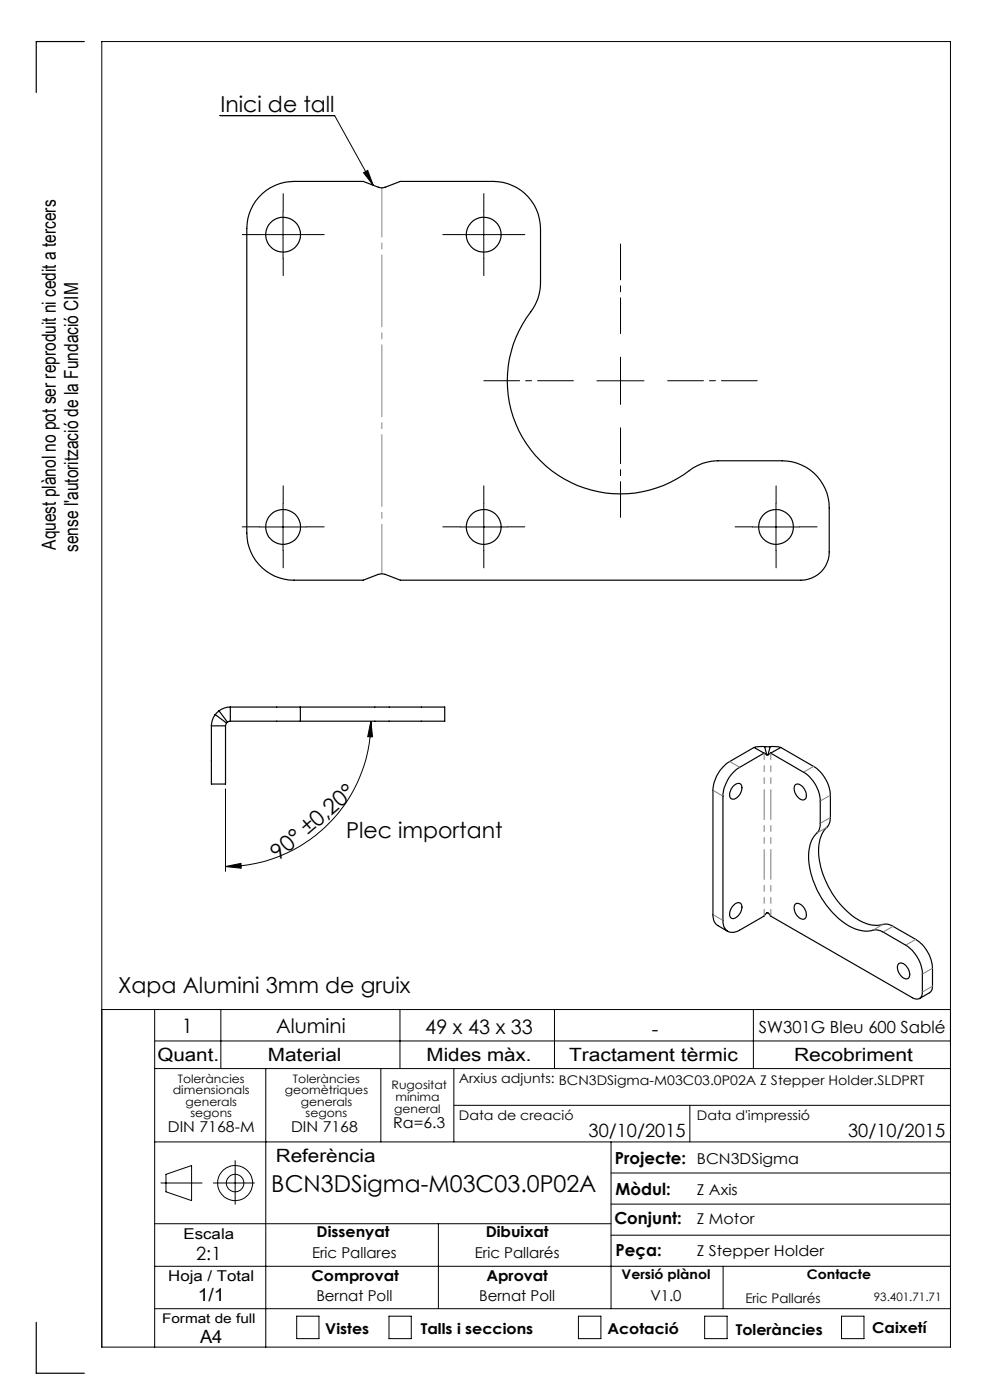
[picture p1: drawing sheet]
<svg xmlns="http://www.w3.org/2000/svg" width="210mm" height="297mm" viewBox="0 0 210 297" stroke-linecap="round" stroke-linejoin="round" font-family="sans-serif">
<g fill="none" stroke="#000" stroke-width=".21">
<path d="M46.7 24.5h24.3l8.2 14.8M77.1 36.7l.9-.5 1.2 3.1zM55.1 49.8h10M60 44.8v10M97.6 49.8h10M102.6 44.8v10M131.6 75.8v10M126.6 80.8h10M55.1 111.8h10M60 106.8v10M97.6 111.8h10M102.6 106.8v10"/>
<path d="M159.6 111.8h10M164.6 106.8v10M78.7 153l.3 3.3h-1zM78.7 153a30.8 30.8 0 0 1-30.9 30.8M47.8 167.4v17.5M47.8 183.8l3.3-.6 .1 1zM21.6 214.2h180M32.8 214.2v71.6M46.8 214.2v12.5M84.8 214.2v12.5M117.6 214.2v12.5M159.8 214.2v12.5"/>
<path d="M32.8 220.8h168.8M32.8 226.7h168.8M56.4 226.7v59.1M80.8 226.7v15.5M96.3 226.7v15.5M96.3 234.5h105.3M146.3 234.5v7.7M32.8 259.6h96.8M32.8 242.2h168.8M34.1 251h8.8M35.2 249.1l5.4-1.8v7.4l-5.4-1.9zM45.3 251h8.7"/>
<path d="M49.9 246.2v9.3M93 259.6v18M129.6 242.2v35.4M129.6 255.4h72M129.6 248.8h72M32.8 277.6h168.8M32.8 268.6h168.8M62.9 279.2h4.8v4.8h-4.8zM82.5 279.2h4.7v4.8h-4.7zM122.7 279.2h4.8v4.8h-4.8zM129.6 262h72M149.5 279.2h4.7v4.8h-4.7z"/>
<path d="M153.4 268.6v9M178.5 279.2h4.8v4.8h-4.8zM21.6 285.8h180v-277h-180v277"/>
<circle cx="49.9" cy="251" r="3.7"/>
<circle cx="49.9" cy="251" r="1.86"/>
</g>
<path d="M131.6 70.8v-19M121.6 80.8h-19M131.6 90.8v19M141.6 80.8h19" fill="none" stroke="#000" stroke-width=".21" stroke-dasharray="15.2 1.3 1.3 1.3" stroke-dashoffset="7.6"/>
<g fill="none" stroke="#000" stroke-width=".21" stroke-dasharray="15.2 1.3 1.3 1.3">
<path d="M55.1 49.8h-3.7M60.1 44.8v-3.7M60.1 54.8v3.7M65.1 49.8h3.7M97.6 49.8h-3.7M102.6 44.8v-3.7M102.6 54.8v3.7M107.6 49.8h3.7M55.1 111.8h-3.7M60.1 106.8v-3.7M60.1 116.8v3.7M65.1 111.8h3.7"/>
<path d="M97.6 111.8h-3.7M102.6 106.8v-3.7M102.6 116.8v3.7M107.6 111.8h3.7M159.6 111.8h-3.7M164.6 106.8v-3.7M164.6 116.8v3.7M169.6 111.8h3.7"/>
</g>
<g fill="none" stroke="#000" stroke-width=".25">
<path d="M17.9 8.8h-10.2v10.8M54.9 41.8a10.1 10.1 0 0 1 7.5-3.3h14.6l3.3 1.2 .7 .2 3.9-1.4h19.7a10 10 0 0 1 10.1 10v11.6a10.9 10.9 0 0 1-3 7.3 24 24 0 0 0 3.8 31.2 24 24 0 0 0 31.4 .7l2.2-1 2.4-.5h14.4a10 10 0 0 1 10 10v9.3a6 6 0 0 1-6 6h-85l-3.7-1.4-.9 .1-3.3 1.3h-14.6a10 10 0 0 1-10-10v-64.6a10 10 0 0 1 2.5-6.7zM44.8 154v12.3h3v-12.3M44.8 154h3M45.6 151.6a4.2 4.2 0 0 0-.8 2.4M45.6 151.6l2.4 1.8M46.5 150.8l-.9 .8M46.5 150.8l1.8 2.4M48 153.4l-.2 .6M48.3 153.2l-.3 .2M48.9 150a4 4 0 0 0-2.4 .8M48.9 153l-.6 .2"/>
<path d="M48.9 150h14.8M48.9 153h14.8M48.9 150v3M63.7 150h30.6v3h-30.6M63.7 150v3M159.9 158.6l-5.1 3a7.8 7.8 0 0 0-3.6 6.1v26.4a2.41 2.41 0 0 0 1.1 2.3l2.1 1.2M159.9 158.6l2.2 1.2M162.1 159.8l-5.2 3a7.6 7.6 0 0 0-3.5 6.1v26.4a2.11 2.11 0 0 0 .8 2.1 2.11 2.11 0 0 0 2.3 .1l5.6-3.2 .7-.7 .7 .7 30 17.4a1.27 1.27 0 0 0 1.5 .1 1.27 1.27 0 0 0 .7-1.3v-3.8a7.8 7.8 0 0 0-3.6-6.2l-4.8-2.8a3.4 3.4 0 0 0-3-.2 10 10 0 0 1-7.7-3.9 18.5 18.5 0 0 1-5-12.8 7.1 7.1 0 0 1 2.1-4.7l.3-1.1v-5.1a7.6 7.6 0 0 0-3.5-6.1l-7-4M162.1 159.8l.5 .3M162.2 158.4l-2.3 .2M162.2 158.4h1.2M162.2 158.4l.4 1.7"/>
<path d="M163.4 158.4l2.2 .2M163.4 158.4l-.5 1.7M163.5 159.8l-.6 .3M165.6 158.6l7 4a7.9 7.9 0 0 1 3.5 6.1v4.8a3.4 3.4 0 0 1-1.3 2.7 9.7 9.7 0 0 0-.7 7.9 18.6 18.6 0 0 0 8.8 11.5 7.1 7.1 0 0 0 5.1 .4l1.2 .4 5 2.9a7.9 7.9 0 0 1 3.6 6.1v3.8l-.2 .9-.4 .5-2.1 1.2M165.6 158.6l-2.1 1.2M155.4 166.9a1.17 1.17 0 0 1 1.8-.4 2.38 2.38 0 0 1-1.8 3 1.15 1.15 0 0 1-.4-1.8zM162.6 160.1h.3M168.6 166.6a1.5 1.5 0 0 1 2.2 1.1 1.25 1.25 0 0 1-.5 2 2.46 2.46 0 0 1-1.7-3.1zM155.4 192.3a1.15 1.15 0 0 1 1.8-.5 2.35 2.35 0 0 1-1.9 3 1.45 1.45 0 0 1-.2-2zM168.6 191.9a1.29 1.29 0 0 1 1.9 .6 1.92 1.92 0 0 1 .2 2.4 2.22 2.22 0 0 1-2.2-2.5zM190.7 204.4a1.85 1.85 0 0 1 2.1 1.5 1.03 1.03 0 0 1 .2 1.1 1.03 1.03 0 0 1-.9 .6 2.44 2.44 0 0 1-1.5-3.1zM7.7 280.5v10.8h10.2"/>
<circle cx="60" cy="49.8" r="3.7"/>
<circle cx="102.6" cy="49.8" r="3.7"/>
<circle cx="60" cy="111.8" r="3.7"/>
<circle cx="102.6" cy="111.8" r="3.7"/>
<circle cx="164.6" cy="111.8" r="3.7"/>
</g>
<path d="M81 39.8v81.9" fill="none" stroke="#808080" stroke-width=".21" stroke-dasharray="15.2 1.3 1.3 1.3" stroke-dashoffset="4.8"/>
<g fill="#000">
<path d="M77.1 36.7l.9-.5 1.2 3.1z"/>
<path d="M47.8 183.8l3.3-.6 .1 1zM78.7 153l.3 3.3h-1z"/>
</g>
<path d="M162.1 159.8v34.5M163.5 194.3v-34.5" fill="none" stroke="#808080" stroke-width=".21" stroke-dasharray="6.3 1.3 1.3 1.3 1.3 1.3" stroke-dashoffset="5"/>
<path d="M153.4 168.9l-2.2-1.2M154.8 161.5l2.1 1.3M170.5 163.8l2.1-1.2M174 174.7l2.1-1.3M175.4 175.5l-2.1 1.2M176.1 168.7l-2.1 1.2M151.2 194l2.2 1.3M185.2 197.3l2.1-1.2M189.5 196.5l-2.2 1.2M192.1 200.5l2.2-1.2M195.7 210.4l2.1-1.2M197.8 205.4l-2.1 1.2" fill="none" stroke="#808080" stroke-width=".21" stroke-dasharray="6.3 1.3 1.3 1.3 1.3 1.3"/>
<text font-size="4.9" x="57.6" y="253">BCN3DSigma-M03C03.0P02A</text>
<g font-size="4.7">
<text x="46.8" y="23.9">Inici de tall</text>
<text x="73.4" y="177.9">Plec important</text>
<text x="59.1" y="182.7" transform="rotate(-41 59.1 182.7)">90° ±0,20°</text>
<text x="25.1" y="210.7">Xapa Alumini 3mm de gruix</text>
</g>
<g font-size="4.2">
<text x="38.6" y="219">1</text>
<text x="58.6" y="219.2">Alumini</text>
<text x="90.2" y="219.4">49 x 43 x 33</text>
<text x="138.3" y="219.7">-</text>
</g>
<g font-size="4.1">
<text x="11.9" y="116.6" transform="rotate(-90 11.9 116.6)">Aquest plànol no pot ser reproduit ni cedit a tercers</text>
<text x="16.6" y="117.1" transform="rotate(-90 16.6 117.1)">sense l'autorització de la Fundació CIM</text>
</g>
<g font-size="3.9">
<text x="33.4" y="225">Quant.</text>
<text x="56.8" y="225">Material</text>
<text x="90.5" y="225">Mides màx.</text>
<text x="120.7" y="225">Tractament tèrmic</text>
<text x="168.4" y="225">Recobriment</text>
<text x="124.8" y="241.3">30/10/2015</text>
<text x="179.9" y="241.3">30/10/2015</text>
<text x="58.5" y="246.5">Referència</text>
<text x="41.6" y="267.2">2:1</text>
<text x="41.9" y="276.1">1/1</text>
<text x="42.4" y="284.9">A4</text>
</g>
<g font-size="3.5">
<text x="161" y="219.2">SW301G Bleu 600 Sablé</text>
<text x="130.5" y="246.8">Projecte:</text>
<text x="130.6" y="253.4">Mòdul:</text>
<text x="130.3" y="259.8">Conjunt:</text>
<text x="130.6" y="266.4">Peça:</text>
</g>
<g font-size="3.2">
<text x="83.4" y="239.3">Ra=6.3</text>
<text x="35.6" y="240.1">DIN 7168-M</text>
<text x="61.7" y="240.1">DIN 7168</text>
<text x="147.8" y="246.8">BCN3DSigma</text>
<text x="147.8" y="253.4">Z Axis</text>
<text x="38.9" y="262.9">Escala</text>
<text x="67.2" y="262.5">Dissenyat</text>
<text x="103" y="262.5">Dibuixat</text>
<text x="147.8" y="259.8">Z Motor</text>
<text x="66.2" y="266.8">Eric Pallares</text>
<text x="100.7" y="266.8">Eric Pallarés</text>
<text x="147.8" y="266.4">Z Stepper Holder</text>
<text x="35.7" y="271.7">Hoja / Total</text>
<text x="66.1" y="271.7">Comprovat</text>
<text x="103.2" y="271.7">Aprovat</text>
<text x="67.1" y="276.1">Bernat Poll</text>
<text x="101.6" y="276.1">Bernat Poll</text>
<text x="138" y="276.1">V1.0</text>
<text x="69" y="283.1">Vistes</text>
<text x="89.3" y="283.1">Talls i seccions</text>
<text x="128.8" y="283.1">Acotació</text>
<text x="156.1" y="283.2">Toleràncies</text>
<text x="185" y="282.8">Caixetí</text>
</g>
<g font-size="2.8">
<text x="97.3" y="229.6">Arxius adjunts: BCN3DSigma-M03C03.0P02A Z Stepper Holder.SLDPRT</text>
<text x="97.3" y="237.7">Data de creació</text>
<text x="147.8" y="237.7">Data d'impressió</text>
<text x="131.8" y="271.4">Versió plànol</text>
<text x="171.2" y="271.4">Contacte</text>
<text x="34.4" y="280.7">Format de full</text>
<text x="158.1" y="276.3">Eric Pallarés</text>
</g>
<g font-size="2.5">
<text x="36.7" y="232.1">dimensionals</text>
<text x="37.7" y="229.6">Toleràncies</text>
<text x="60.4" y="232.1">geomètriques</text>
<text x="62.1" y="229.6">Toleràncies</text>
<text x="83.1" y="231">Rugositat</text>
<text x="83.9" y="233.5">mínima</text>
<text x="39.4" y="234.6">generals</text>
<text x="40.4" y="237.1">segons</text>
<text x="63.8" y="234.6">generals</text>
<text x="64.8" y="237.1">segons</text>
<text x="83.6" y="236.2">general</text>
<text x="185.4" y="276.1">93.401.71.71</text>
</g>
</svg>
